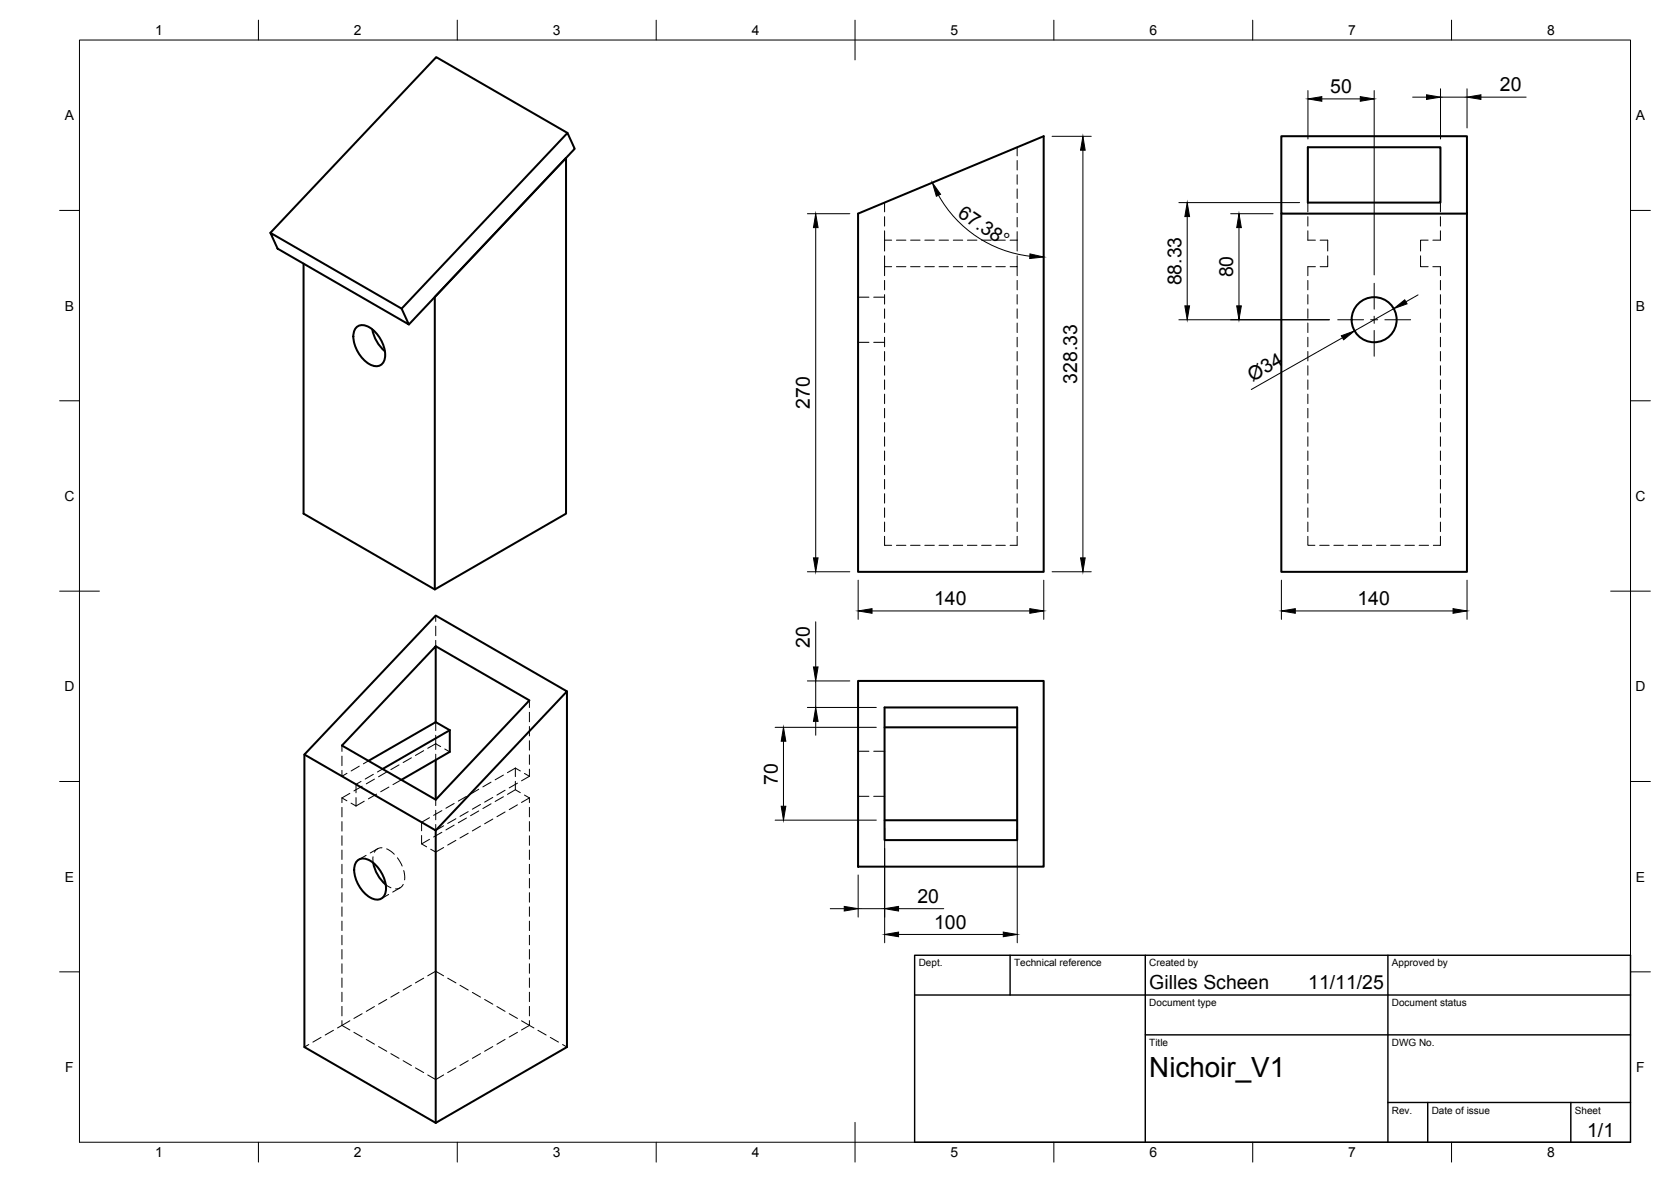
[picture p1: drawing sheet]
<svg xmlns="http://www.w3.org/2000/svg" width="420mm" height="297mm" viewBox="0 0 420 297" stroke-linecap="round" stroke-linejoin="round" font-family="sans-serif">
<!-- layer: Visible -->
<g fill="none" stroke="#000" stroke-width=".51">
<path d="M142.7 33.4l-33-19-41.7 44.1M322.2 34.2h46.7v19.5h-46.7zM328.8 37h33.4v13.9h-33.4zM68 58.5l33 19.1 1.8 3.9-33-19zM215.8 53.7l46.6-19.5v109.5h-46.6zM322.2 53.7v90h46.7v-90M76.3 66.3v62.8l33 19 33-19v-89.4l-33 34.9v73.5M101 77.6l41.7-44.2 1.8 4-41.7 44.1M89.8 82.1a3.1 3.1 0 0 1 3.8 .6 8.1 8.1 0 0 1 3 7.9 2.33 2.33 0 0 1-3.8 .9 8.6 8.6 0 0 1-3.9-7.7l.2-.7zM93.6 82.8a9.3 9.3 0 0 0 3.2 5.4M109.6 154.7l33 19-33 35-33.1-19.1zM109.6 162.4l23.5 13.6-23.5 25-23.6-13.6 23.6-25v19.1l-17 9.7"/>
<path d="M142.6 173.7v89.4l-33 19.1M215.8 171.1h46.6v46.7h-46.6zM222.4 177.8h33.4v33.3h-33.4zM76.5 189.6v73.5l33.1 19.1M109.6 181.5l3.5 2M109.6 191v10M113.1 183.5l-16.9 9.8M113.1 183.5v5.4l-12.2 7.1M222.4 182.8h33.4M90 216.2a3.1 3.1 0 0 1 3.8 .6 8.1 8.1 0 0 1 3 7.9 2.33 2.33 0 0 1-3.7 .8 8.6 8.6 0 0 1-4-7.7l.2-.7zM93.9 216.8a9.3 9.3 0 0 0 3.1 5.5M109.6 208.7v73.5"/>
<path d="M222.4 206.1h33.4"/>
<circle cx="345.5" cy="80.3" r="5.7"/>
</g>
<!-- layer: Hidden -->
<g fill="none" stroke="#000" stroke-width=".25">
<path d="M255.8 37v2.2M222.4 50.9v2.3M222.4 54.4v2.4M222.4 58v5.1M255.8 40.4v2.3M255.8 43.9v2.4M255.8 47.5v2.4M255.8 51.1v2.4M255.8 54.6v2.4M255.8 58.2v4.9M328.8 58v2.4h2M328.8 50.9v2.3"/>
<path d="M328.8 54.4v2.4M362.2 58v2.4h-1.9M362.2 50.9v2.3M362.2 54.4v2.4M215.8 74.7h2.7M219.7 74.7h2.7M222.4 64.3v5M222.4 70.5v2.3M222.4 74v2.4M222.4 77.6v2.4M222.4 60.4h1.8M222.4 67h1.8"/>
<path d="M225.4 60.4h2.4M225.4 67h2.4M229 60.4h2.4M229 67h2.4M232.5 60.4h2.4M232.5 67h2.4M236.1 60.4h2.4M236.1 67h2.4M239.7 60.4h2.4M239.7 67h2.4M243.2 60.4h2.4M243.2 67h2.4"/>
<path d="M246.8 60.4h2.4M246.8 67h2.4M250.4 60.4h2.4M250.4 67h2.4M254 60.4h1.8M255.8 64.3v2.7h-1.8M255.8 67v2.3M255.8 70.5v2.3M255.8 74v2.4M255.8 77.6v2.4M328.8 70.5v2.3M328.8 74v2.4"/>
<path d="M328.8 77.6v2.4M330.8 67h-2v2.3M331.9 60.4h1.9v2.7M333.8 64.3v2.7h-1.9M357.2 64.3v2.7h1.9M359.1 60.4h-1.9v2.7M360.3 67h1.9v2.3M362.2 70.5v2.3M362.2 74v2.4M362.2 77.6v2.4M215.8 86h2.7M219.7 86h2.7"/>
<path d="M222.4 81.2v2.4M222.4 84.8v2.4M222.4 88.3v2.4M222.4 91.9v2.4M222.4 95.5v2.4M222.4 99v2.4M255.8 81.2v2.4M255.8 84.8v2.4M255.8 88.3v2.4M255.8 91.9v2.4M255.8 95.5v2.4M255.8 99v2.4"/>
<path d="M328.8 81.2v2.4M328.8 84.8v2.4M328.8 88.3v2.4M328.8 91.9v2.4M328.8 95.5v2.4M328.8 99v2.4M362.2 81.2v2.4M362.2 84.8v2.4M362.2 88.3v2.4M362.2 91.9v2.4M362.2 95.5v2.4M362.2 99v2.4"/>
<path d="M222.4 102.6v2.4M222.4 106.2v2.4M222.4 109.8v2.3M222.4 113.3v2.4M222.4 116.9v2.4M255.8 102.6v2.4M255.8 106.2v2.4M255.8 109.8v2.3M255.8 113.3v2.4M255.8 116.9v2.4M328.8 102.6v2.4M328.8 106.2v2.4"/>
<path d="M328.8 109.8v2.3M328.8 113.3v2.4M328.8 116.9v2.4M362.2 102.6v2.4M362.2 106.2v2.4M362.2 109.8v2.3M362.2 113.3v2.4M362.2 116.9v2.4M222.4 120.5v2.4M222.4 124.1v2.3M222.4 127.6v2.4M222.4 131.2v2.4"/>
<path d="M222.4 134.8v2.2h1.8M225.4 137h2.4M229 137h2.4M232.5 137h2.4M236.1 137h2.4M239.7 137h2.4M243.2 137h2.4M246.8 137h2.4M250.4 137h2.4M255.8 120.5v2.4M255.8 124.1v2.3M255.8 127.6v2.4"/>
<path d="M255.8 131.2v2.4M255.8 134.8v2.2h-1.8M328.8 134.8v2.2h1.8M328.8 120.5v2.4M328.8 124.1v2.3M328.8 127.6v2.4M328.8 131.2v2.4M331.8 137h2.4M335.4 137h2.4M339 137h2.4M342.5 137h2.4M346.1 137h2.4"/>
<path d="M349.7 137h2.4M353.3 137h2.3M356.8 137h2.4M362.2 134.8v2.2h-1.8M362.2 120.5v2.4M362.2 124.1v2.3M362.2 127.6v2.4M362.2 131.2v2.4M109.6 154.7v1.5M109.6 157.4v2.4M109.6 160.9v1.5M133.1 176v1.8"/>
<path d="M133.1 179v2.4M86 187.4v1.4M86 190v2.4M86 193.6v1.5l1.2-.8M88 199.4l-2 1.1M90.3 192.5l-2 1.2M90.8 196.4l-1.3 .7v2.1M91.1 197.6l-2.1 1.2M92.6 191.2l-1.2 .7M93.9 194.6l-2.1 1.2M94.1 195.8l-2 1.2M94.7 199.6l-2.1 1.2"/>
<path d="M96.2 193.3l-1.3 .7M97.2 194l-2 1.2M97.8 197.8l-2.1 1.2M100.3 192.2l-2 1.2M100.9 196l-2.1 1.2M103.4 190.4l-2 1.2M106.5 188.6l-2 1.3M109.6 181.5v2.1M109.6 184.8v3.5M109.6 189.5v1.5M110.8 187.6l-1.3-.7-2 1.2M111.8 188.2l1.3 .7"/>
<path d="M120.4 198.3l-2.1 1.2M123.5 196.6l-2.1 1.1M126.6 194.8l-2.1 1.2M127 198.6l-2.1 1.2M129.6 196.3v2.2l1.2 .7M129.6 193l1.2 .7M129.6 193l-2 1.2M129.6 198.5l-2 1.1M129.6 193v2.2M130.1 196.8l-2.1 1.2M131.9 194.4l1.2 .7M131.9 199.8l1.2 .7"/>
<path d="M133.1 195.1l-2 1.1M133.1 182.6v2.3M133.1 186.1v2.4M133.1 189.7v2.4M133.1 193.3v1.8M215.8 188.8h2.7M219.7 188.8h2.7M86 200.5v1.2M86 202.9v2.4M86 206.5v2.4M86 210v2.4M86 213.6v2.4"/>
<path d="M86 217.2v2.4M86 200.5l1.2 .7M88.3 201.8l1.2 .8M89.5 200.4v2.2M91.6 201.3l-2.1 1.3M92.1 215l-1.9 1M93.8 215.3v1.5M94.9 213.3l-1.8 1.1M96.1 213l-1.2 .3-.8 .9M97.2 213.3l1.9 1.4M99.9 215.6l1.2 2M101.5 218.8l.2 2.3"/>
<path d="M106 210v2.1l1.3 .7M108 205.5l-2 1.1v2.2M108 210.9l-2 1.2M109.6 201v1.4M109.6 203.6v2.4M109.6 207.2v1.5l1.9-1.2M111.1 203.7l-2.1 1.2M111.1 209.2l-2.1 1.1M111.5 213l-1.9 1.1-1.3-.7M114.2 201.9l-2.1 1.2M114.2 207.4l-2.1 1.2M114.6 205.7l-2 1.2"/>
<path d="M114.6 211.2l-2 1.2M117.3 200.1l-2.1 1.2M117.3 205.6l-2.1 1.2M117.7 204l-2 1.2M117.7 209.4l-2 1.2M120.4 203.8l-2.1 1.2M120.8 202.2l-2 1.2M120.8 207.6l-2 1.2M123.5 202l-2.1 1.2M123.9 200.4l-2 1.2M123.9 205.8l-2 1.2M126.6 200.2l-2.1 1.2"/>
<path d="M127 204.1l-2.1 1.1M130.1 202.3l-2.1 1.2M133.1 200.5l-2 1.2M133.1 200.5v1.2M133.1 202.9v2.4M133.1 206.5v2.4M133.1 210v2.4M133.1 213.6v2.4M133.1 217.2v2.4M215.8 200.1h2.7M219.7 200.1h2.7M86 220.8v2.3"/>
<path d="M86 224.3v2.4M86 227.9v2.4M86 231.5v2.4M86 235v2.4M86 238.6v2.4M97 222.3l1.3 .8M97.7 224.8l-1.8 1M100.6 223.1l-1.9 1.1M101.4 222.3l-.8 .8-1.1 .3M133.1 220.8v2.3M133.1 224.3v2.4M133.1 227.9v2.4"/>
<path d="M133.1 231.5v2.4M133.1 235v2.4M133.1 238.6v2.4M83.8 258.9l-2 1.2M86 256.5v1.2l2 1.1M86 242.2v2.4M86 245.8v2.3M86 249.4v2.3M86 252.9v2.4M88 256.5l-3.1 1.8M89 259.4l2.1 1.2M91.1 254.7l-2.1 1.2"/>
<path d="M94.1 252.9l-2 1.3M97.2 251.2l-2 1.2M100.3 249.4l-2 1.2M103.4 247.6l-2 1.2M106.5 245.8l-2 1.2M107.5 245.2l2-1.1 2 1.1M112.6 245.8l2 1.2M115.7 247.6l2 1.2M118.8 249.4l2 1.2M121.9 251.2l2 1.2M124.9 252.9l2.1 1.3M128 254.7l2.1 1.2"/>
<path d="M130.1 259.4l-2.1 1.2M133.1 256.5v1.2l-2-1.2M133.1 242.2v2.4M133.1 245.8v2.3M133.1 249.4v2.3M133.1 252.9v2.4M134.2 258.3l-1.1-.6-2 1.1M135.3 258.9l2 1.2M77.6 262.5l-1.1 .6M80.7 260.7l-2 1.2M92.1 261.2l2 1.2M95.2 263l2 1.2"/>
<path d="M98.3 264.8l2 1.2M101.4 266.6l2 1.2M104.5 268.4l2 1.1M107.5 270.1l2.1 1.2 1.9-1.2M114.6 268.4l-2 1.1M117.7 266.6l-2 1.2M120.8 264.8l-2 1.2M123.9 263l-2 1.2M127 261.2l-2.1 1.2M138.4 260.7l2 1.2M141.5 262.5l1.1 .6"/>
</g>
<!-- layer: BORDER -->
<g fill="none" stroke="#000" stroke-width=".25">
<path d="M20 10.1h390v276.9h-390zM65 5.1v5M115 5.1v5M165 5.1v5M215 5.1v10M265 5.1v5M315 5.1v5M365 5.1v5M15 52.9h5M410 52.9h5M15 100.7h5M410 100.7h5"/>
<path d="M15 148.6h10M405 148.6h10M15 196.4h5M410 196.4h5M15 244.2h5M410 244.2h5M65 287v5M115 287v5M165 287v5M215 282.1v9.9M265 287v5M315 287v5"/>
<path d="M365 287v5"/>
</g>
<!-- layer: TITLEBLOCK -->
<path d="M230 240.1h180v46.9h-180zM230 250h180M254 240.1v9.9M288 240.1v46.9M349 240.1v46.9M288 260.1h122M349 277.1h61M359 277.1v9.9M395 277.1v9.9" fill="none" stroke="#000" stroke-width=".36"/>
<!-- layer: Smart Centers -->
<path d="M345.5 71.2v6.5M345.5 79.5v1.8M336.4 80.4h6.5M344.6 80.4h1.8M345.5 83v6.5M348.2 80.4h6.5" fill="none" stroke="#000" stroke-width=".25"/>
<!-- layer: FD_Dimensions -->
<g fill="none" stroke="#000" stroke-width=".25">
<path d="M264.5 34.3h9.9M272.3 37.7v102.5M328.9 22.8v12.1M332.4 24.9h9.6M345.5 22.8v46.3M355.2 24.4h3.5M362.2 22.3v12.6M362.2 24.4h6.7M368.9 22.3v9.9M372.4 24.4h11.3M203 53.7h10.7M205.1 57.2v83"/>
<path d="M236 49.1a30.3 30.3 0 0 0 23 15.3M296.4 50.9h30.4M298.5 54.4v22.5M309.4 53.7h10.7M311.5 57.2v19.7M350.5 77.6l-9.9 5.5M356.6 74.1l-3.1 1.7M296.4 80.4h37.9M337.5 84.9l-22.9 13M203 143.7h10.7M205.1 156.3v11.3M215.8 145.8v9.8"/>
<path d="M219.3 153.5h39.6M262.4 145.8v9.8M264.5 143.7h9.9M322.2 145.8v9.8M325.7 153.5h39.7M368.9 145.8v9.8M203 177.8h17.3M203 171.1h10.7M205.1 171.1v6.7M194.9 182.8h25.4M197 186.3v16.3M205.1 181.3v3.5"/>
<path d="M194.9 206.1h25.4M215.8 219.9v10.6M222.4 208.2v28.7M255.8 208.2v28.7M208.8 228.4h3.5M215.8 228.4h6.6M225.9 228.4h11.4M225.9 234.8h26.4"/>
</g>
<g fill="#000" stroke="#000" stroke-width=".25">
<path d="M272.3 34.3l.6 3.4h-1.2zM328.9 24.9l3.5-.6v1.1zM342 24.3l3.5 .6-3.5 .5zM358.7 23.8l3.5 .6-3.5 .6zM368.9 24.4l3.5-.6v1.2zM205.1 53.7l.6 3.5h-1.2zM234.4 45.9l2.1 2.9-1.1 .5zM298.5 50.9l.6 3.5h-1.2zM311.5 53.7l.6 3.5h-1.1zM259 63.8l3.4 .8-3.5 .4zM297.9 76.9h1.2l-.6 3.5zM311 76.9h1.1l-.6 3.5z"/>
<path d="M350.5 77.6l2.7-2.3 .6 1.1zM337.3 84.4l3.3-1.3-2.8 2.3zM204.5 140.2h1.2l-.6 3.5zM215.8 153.5l3.5-.5v1.1zM258.9 153l3.5 .5-3.5 .6zM271.7 140.2h1.2l-.6 3.5zM322.2 153.5l3.5-.5v1.1zM365.4 153l3.5 .5-3.5 .6zM204.5 167.6h1.2l-.6 3.5zM197 182.8l.6 3.5h-1.2zM205.1 177.8l.6 3.5h-1.2zM196.4 202.6h1.2l-.6 3.5z"/>
<path d="M212.3 227.8l3.5 .6-3.5 .5zM222.4 228.4l3.5-.6v1.1zM222.4 234.8l3.5-.6v1.2zM252.3 234.2l3.5 .6-3.5 .6z"/>
</g>
<text font-size="7" x="289" y="270.6">Nichoir_V1</text>
<g font-size="4.9">
<text x="334.5" y="23.4">50</text>
<text x="377.1" y="23">20</text>
<text x="240.6" y="54.4" transform="rotate(34 240.6 54.4)">67.38°</text>
<text x="297.1" y="71.7" transform="rotate(-90 297.1 71.7)">88.33</text>
<text x="310.1" y="69.7" transform="rotate(-90 310.1 69.7)">80</text>
<text x="314.9" y="95.9" transform="rotate(-29 314.9 95.9)">Ø34</text>
<text x="270.8" y="96.4" transform="rotate(-90 270.8 96.4)">328.33</text>
<text x="203.6" y="102.7" transform="rotate(-90 203.6 102.7)">270</text>
<text x="234.9" y="152.1">140</text>
<text x="341.3" y="152.1">140</text>
<text x="203.6" y="162.9" transform="rotate(-90 203.6 162.9)">20</text>
<text x="195.6" y="197.2" transform="rotate(-90 195.6 197.2)">70</text>
<text x="230.7" y="226.9">20</text>
<text x="234.9" y="233.4">100</text>
<text x="289" y="248.5">Gilles Scheen</text>
<text x="329" y="248.5">11/11/25</text>
<text x="399.1" y="285.7">1/1</text>
</g>
<g font-size="3.5">
<text x="39" y="8.8">1</text>
<text x="89" y="8.8">2</text>
<text x="139" y="8.8">3</text>
<text x="189" y="8.8">4</text>
<text x="239" y="8.8">5</text>
<text x="289" y="8.8">6</text>
<text x="339" y="8.8">7</text>
<text x="389" y="8.8">8</text>
<text x="16.3" y="30.2">A</text>
<text x="411.3" y="30.2">A</text>
<text x="16.3" y="78">B</text>
<text x="411.3" y="78">B</text>
<text x="16.2" y="125.9">C</text>
<text x="411.2" y="125.9">C</text>
<text x="16.2" y="173.7">D</text>
<text x="411.2" y="173.7">D</text>
<text x="16.3" y="221.6">E</text>
<text x="411.3" y="221.6">E</text>
<text x="16.4" y="269.4">F</text>
<text x="411.4" y="269.4">F</text>
<text x="39" y="290.8">1</text>
<text x="89" y="290.8">2</text>
<text x="139" y="290.8">3</text>
<text x="189" y="290.8">4</text>
<text x="239" y="290.8">5</text>
<text x="289" y="290.8">6</text>
<text x="339" y="290.8">7</text>
<text x="389" y="290.8">8</text>
</g>
<g font-size="2.5">
<text x="231" y="242.9">Dept.</text>
<text x="255" y="242.9">Technical reference</text>
<text x="289" y="242.9">Created by</text>
<text x="350" y="242.9">Approved by</text>
<text x="289" y="252.8">Document type</text>
<text x="350" y="252.8">Document status</text>
<text x="289" y="262.9">Title</text>
<text x="350" y="262.9">DWG No.</text>
<text x="350" y="279.9">Rev.</text>
<text x="360" y="279.9">Date of issue</text>
<text x="396" y="279.9">Sheet</text>
</g>
</svg>
